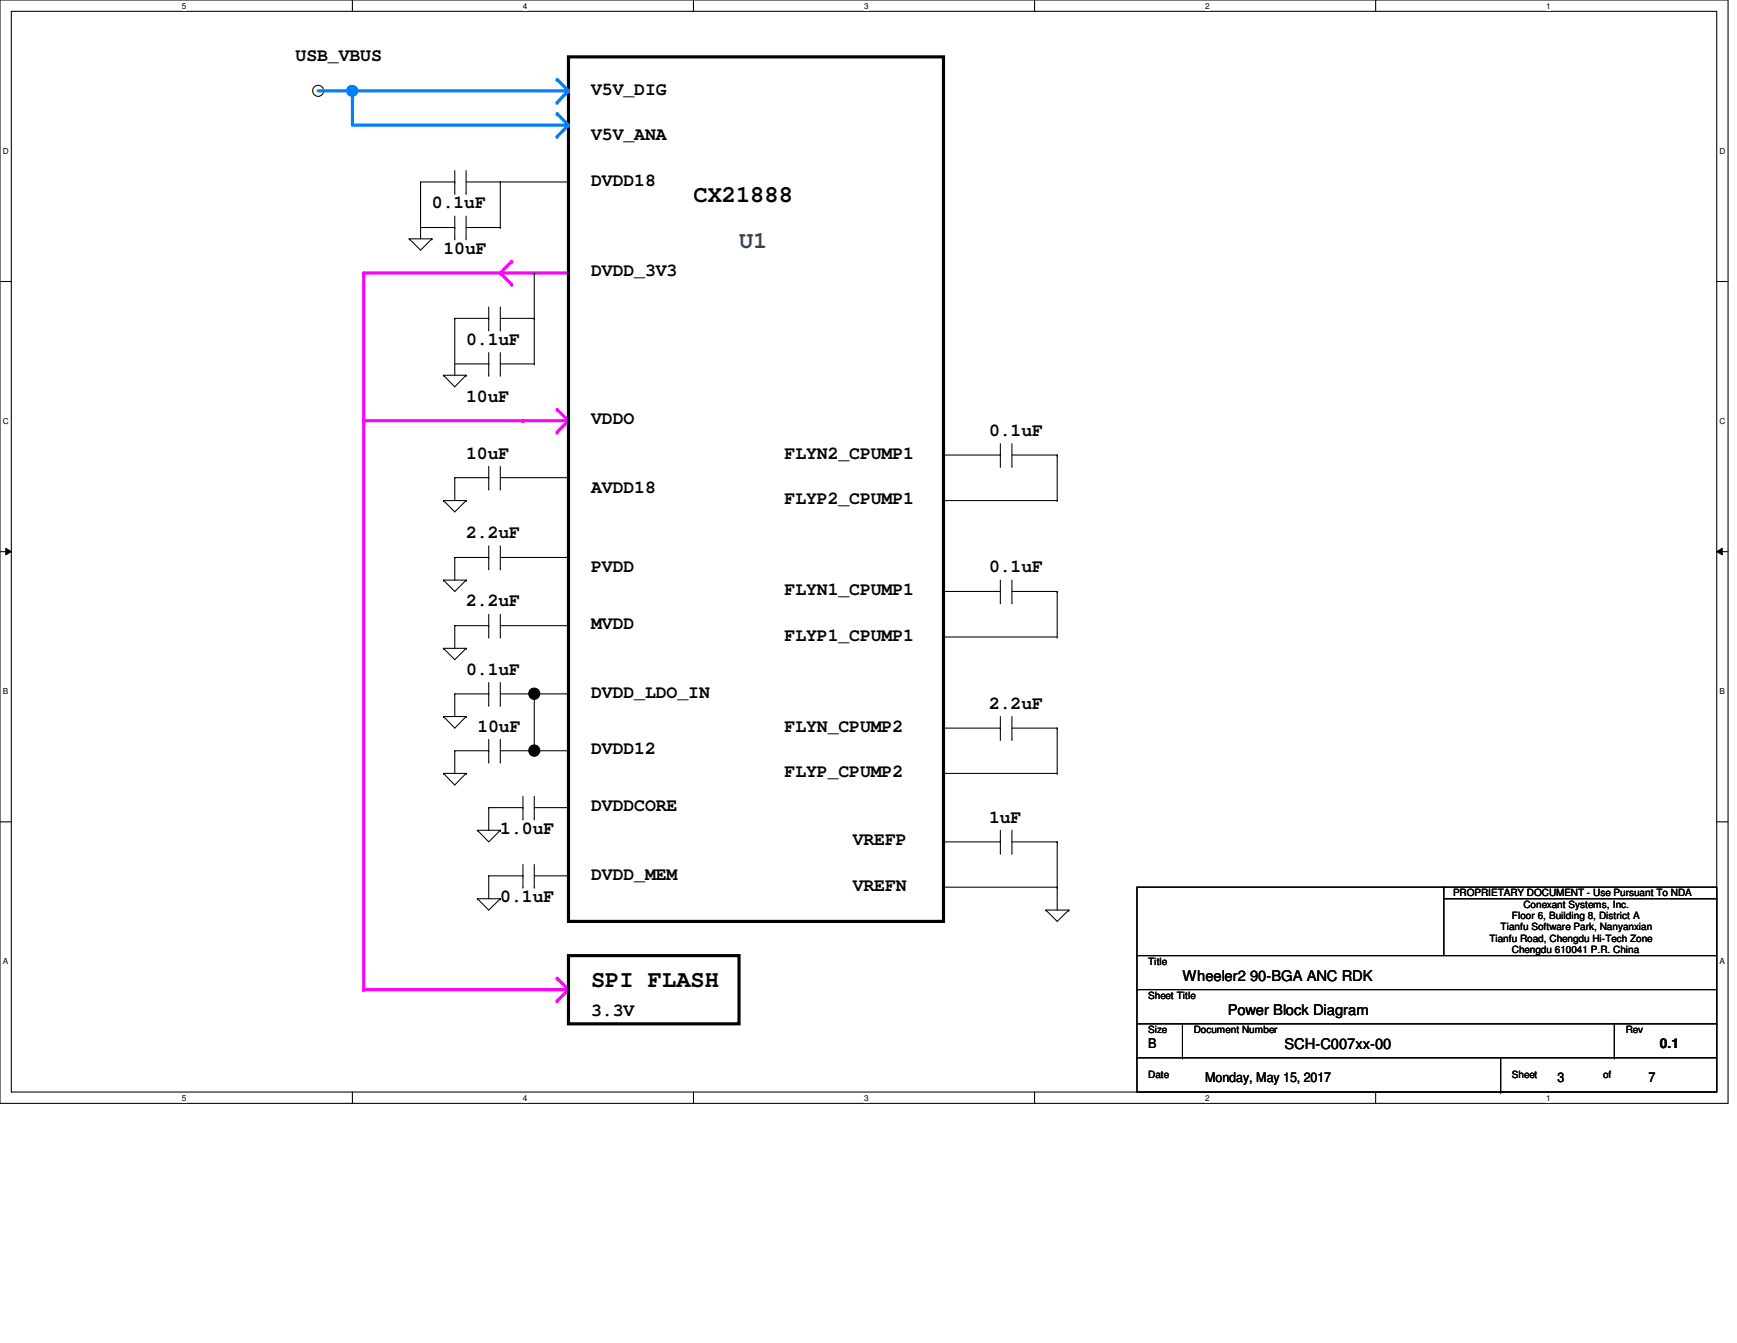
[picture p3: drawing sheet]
<svg xmlns="http://www.w3.org/2000/svg" width="279mm" height="216mm" viewBox="0 0 279 216" stroke-linecap="round" stroke-linejoin="round" font-family="sans-serif">
<path d="M0 0h278v177.4h-278zM1.8 1.8h274.3v173.8h-274.3z" fill="none" stroke="#000" stroke-width=".17"/>
<g fill="#fff">
<path d="M29.3 .2h.7v1.5h-.7z"/>
<path d="M29.3 175.8h.7v1.4h-.7z"/>
</g>
<path d="M56.7 0v1.8M56.7 175.6v1.8" fill="none" stroke="#000" stroke-width=".17"/>
<g fill="#fff">
<path d="M84.1 .2h.7v1.5h-.7z"/>
<path d="M84.1 175.8h.7v1.4h-.7z"/>
</g>
<path d="M111.5 0v1.8M111.5 175.6v1.8" fill="none" stroke="#000" stroke-width=".17"/>
<g fill="#fff">
<path d="M139 .2h.7v1.5h-.7z"/>
<path d="M139 175.8h.7v1.4h-.7z"/>
</g>
<path d="M166.4 0v1.8M166.4 175.6v1.8" fill="none" stroke="#000" stroke-width=".17"/>
<g fill="#fff">
<path d="M193.8 .2h.8v1.5h-.8z"/>
<path d="M193.8 175.8h.8v1.4h-.8z"/>
</g>
<path d="M221.3 0v1.8M221.3 175.6v1.8" fill="none" stroke="#000" stroke-width=".17"/>
<g fill="#fff">
<path d="M248.7 .2h.7v1.5h-.7z"/>
<path d="M248.7 175.8h.7v1.4h-.7z"/>
<path d="M.5 23.5h.9v1.5h-.9z"/>
<path d="M276.6 23.5h.9v1.5h-.9z"/>
<path d="M.5 67h.9v1.5h-.9z"/>
<path d="M276.6 67h.9v1.5h-.9z"/>
</g>
<path d="M0 45.3h1.8M276.1 45.3h1.9" fill="none" stroke="#000" stroke-width=".17"/>
<g fill="#fff">
<path d="M.5 110.4h.8v1.5h-.8z"/>
<path d="M276.6 110.4h.9v1.5h-.9z"/>
</g>
<path d="M0 88.7h1.8M276.1 88.7h1.9" fill="none" stroke="#000" stroke-width=".17"/>
<path d="M.9 88.1l.9 .6-.9 .5zM276.1 88.7l.9-.6v1.1z" fill="#000"/>
<path d="M.9 88.1l.9 .6-.9 .5zM276.1 88.7l.9-.6v1.1z" fill="none" stroke="#000" stroke-width=".16"/>
<g fill="#fff">
<path d="M.5 153.8h.8v1.5h-.8z"/>
<path d="M276.6 153.8h.9v1.5h-.9z"/>
</g>
<path d="M0 132.1h1.8M276.1 132.1h1.9" fill="none" stroke="#000" stroke-width=".17"/>
<path d="M58.5 67.6h25.6" fill="none" stroke="#f0f" stroke-width=".51"/>
<circle cx="58.5" cy="67.6" r=".25" fill="#f0f"/>
<path d="M84.1 67.6h7.3" fill="none" stroke="#f0f" stroke-width=".51"/>
<circle cx="84.1" cy="67.6" r=".25" fill="#f0f"/>
<g fill="none" stroke="#000" stroke-width=".17">
<path d="M73.2 51.2h.1M73.2 51.2h5.4M73.2 51.2v9.1M73.2 58.5h5.4M78.6 53h.1M78.6 51.2h.1M78.6 58.5h.1M78.6 49.4v3.6M78.6 56.7v3.6M80.5 53h.1M80.5 49.4v3.6M80.5 56.7v3.6"/>
<path d="M80.5 58.5h5.4M85.9 58.5h.1M85.9 51.2h.1M85.9 51.2v7.3M71.3 60.3h.1M71.3 60.3h3.7M71.3 60.3l1.9 1.9 1.8-1.9M75 60.3h.1M78.6 60.3h.1M80.5 60.3h.1"/>
</g>
<path d="M80.5 43.9h10.9" fill="none" stroke="#f0f" stroke-width=".51"/>
<circle cx="91.4" cy="43.9" r=".25" fill="#f0f"/>
<path d="M58.5 43.9h22" fill="none" stroke="#f0f" stroke-width=".51"/>
<circle cx="80.5" cy="43.9" r=".25" fill="#f0f"/>
<path d="M58.5 43.9v23.7" fill="none" stroke="#f0f" stroke-width=".51"/>
<circle cx="58.5" cy="43.9" r=".25" fill="#f0f"/>
<path d="M82.3 42l-1.8 1.9" fill="none" stroke="#f0f" stroke-width=".51"/>
<circle cx="82.3" cy="42" r=".25" fill="#f0f"/>
<path d="M80.5 43.9l1.8 1.8" fill="none" stroke="#f0f" stroke-width=".51"/>
<circle cx="82.3" cy="45.7" r=".25" fill="#f0f"/>
<g fill="none" stroke="#000" stroke-width=".17">
<path d="M80.5 51.2h5.4M85.9 51.2h.1M73.2 76.8h.1M73.2 76.8h5.4M73.2 76.8v3.7M78.6 78.6h.1M78.6 76.8h.1M78.6 75v3.6M80.5 78.6h.1M80.5 75v3.6M80.5 76.8h10.9M91.4 76.8h.1"/>
<path d="M151.8 73.2h9.1M160.9 75h.1M160.9 73.2h.1M160.9 71.3v3.7M162.8 75h.1M162.8 71.3v3.7M162.8 73.2h7.3M170.1 73.2h.1M170.1 73.2v7.3M71.3 80.5h.1M71.3 93.3h.1M71.3 80.5h3.7"/>
<path d="M71.3 80.5l1.9 1.8 1.8-1.8M71.3 93.3h3.7M71.3 93.3l1.9 1.8 1.8-1.8M73.2 89.6h.1M73.2 89.6v3.7M73.2 89.6h5.4M75 80.5h.1M75 93.3h.1M78.6 91.4h.1M78.6 89.6h.1M78.6 87.8v3.6M78.6 98.8v3.6"/>
<path d="M80.5 91.4h.1M80.5 87.8v3.6M80.5 98.8v3.6M80.5 89.6h10.9M91.4 89.6h.1M151.8 80.5h18.3M151.8 95.1h9.1M160.9 96.9h.1M160.9 95.1h.1M160.9 93.3v3.6M162.8 96.9h.1M162.8 93.3v3.6"/>
<path d="M162.8 95.1h7.3M170.1 80.5h.1M170.1 95.1h.1M170.1 95.1v7.3M71.3 104.2h.1M71.3 115.2h.1M71.3 104.2h3.7M71.3 104.2l1.9 1.8 1.8-1.8M71.3 115.2h3.7M71.3 115.2l1.9 1.9 1.8-1.9M73.2 100.6h.1M73.2 111.5h.1"/>
<path d="M73.2 100.6v3.6M73.2 111.5v3.7M73.2 100.6h5.4M73.2 111.5h5.4M75 104.2h.1M75 115.2h.1M78.6 102.4h.1M78.6 100.6h.1M78.6 113.4h.1M78.6 111.5h.1M78.6 109.7v3.7M80.5 102.4h.1"/>
<path d="M80.5 113.4h.1M80.5 109.7v3.7M80.5 100.6h10.9M80.5 111.5h10.9M91.4 100.6h.1M91.4 111.5h.1M151.8 102.4h18.3M151.8 117.1h9.1M160.9 118.9h.1M160.9 117.1h.1M160.9 115.2v3.7M162.8 118.9h.1"/>
<path d="M162.8 115.2v3.7M162.8 117.1h7.3M170.1 102.4h.1M170.1 117.1h.1M170.1 117.1v7.2M151.8 124.3h18.3M151.8 135.3h9.1M160.9 137.2h.1M160.9 135.3h.1M160.9 133.5v3.7M162.8 137.2h.1M162.8 133.5v3.7"/>
<path d="M162.8 135.3h7.3M170.1 124.3h.1M170.1 135.3h.1M170.1 135.3v11M151.8 142.6h18.3M168.2 146.3h.1M168.2 146.3h3.7M168.2 146.3l1.9 1.8 1.8-1.8M170.1 142.6h.1M171.9 146.3h.1"/>
<circle cx="51.2" cy="14.6" r=".89"/>
</g>
<path d="M89.6 65.8l1.8 1.8" fill="none" stroke="#f0f" stroke-width=".51"/>
<circle cx="89.6" cy="65.8" r=".25" fill="#f0f"/>
<path d="M85.9 43.9h.1M85.9 43.9v7.3" fill="none" stroke="#000" stroke-width=".17"/>
<path d="M91.4 67.6l-1.8 1.9" fill="none" stroke="#f0f" stroke-width=".51"/>
<circle cx="89.6" cy="69.5" r=".25" fill="#f0f"/>
<path d="M58.5 67.6v91.5" fill="none" stroke="#f0f" stroke-width=".51"/>
<circle cx="58.5" cy="67.6" r=".25" fill="#f0f"/>
<path d="M58.5 159.1h32.9" fill="none" stroke="#f0f" stroke-width=".51"/>
<circle cx="58.5" cy="159.1" r=".25" fill="#f0f"/>
<circle cx="56.7" cy="14.6" r=".91" fill="#0080ff"/>
<circle cx="56.7" cy="14.6" r=".91" fill="none" stroke="#0080ff" stroke-width=".17"/>
<path d="M89.6 157.3l1.8 1.8" fill="none" stroke="#f0f" stroke-width=".51"/>
<circle cx="89.6" cy="157.3" r=".25" fill="#f0f"/>
<path d="M91.4 159.1l-1.8 1.8" fill="none" stroke="#f0f" stroke-width=".51"/>
<circle cx="89.6" cy="160.9" r=".25" fill="#f0f"/>
<path d="M91.4 9.1h60.4v139h-60.4zM91.4 153.6h27.5v11h-27.5z" fill="none" stroke="#000" stroke-width=".51"/>
<path d="M91.4 14.6l-1.8 1.9" fill="none" stroke="#0080ff" stroke-width=".51"/>
<circle cx="89.6" cy="16.5" r=".25" fill="#0080ff"/>
<path d="M89.6 12.8l1.8 1.8" fill="none" stroke="#0080ff" stroke-width=".51"/>
<circle cx="89.6" cy="12.8" r=".25" fill="#0080ff"/>
<path d="M91.4 20.1l-1.8 1.8" fill="none" stroke="#0080ff" stroke-width=".51"/>
<circle cx="89.6" cy="21.9" r=".25" fill="#0080ff"/>
<path d="M89.6 18.3l1.8 1.8" fill="none" stroke="#0080ff" stroke-width=".51"/>
<circle cx="89.6" cy="18.3" r=".25" fill="#0080ff"/>
<path d="M56.7 20.1h34.7" fill="none" stroke="#0080ff" stroke-width=".51"/>
<circle cx="91.4" cy="20.1" r=".25" fill="#0080ff"/>
<path d="M56.7 14.6v5.5" fill="none" stroke="#0080ff" stroke-width=".51"/>
<circle cx="56.7" cy="14.6" r=".25" fill="#0080ff"/>
<g fill="none" stroke="#000" stroke-width=".17">
<path d="M65.8 38.4h.1M65.8 38.4h3.7M65.8 38.4l1.8 1.8 1.9-1.8M67.6 29.3h.1M67.6 29.3h5.6M67.6 29.3v9.1M67.6 36.6h5.6M69.5 38.4h.1M73.2 31.1h.1M73.2 29.3h.1M73.2 38.4h.1M73.2 36.6h.1"/>
<path d="M73.2 27.4v3.7M73.2 34.8v3.6M75 31.1h.1M75 38.4h.1M75 27.4v3.7M75 34.8v3.6M75 29.3h16.4M75 36.6h5.5M80.5 36.6h.1M80.5 29.3h.1M80.5 29.3v7.3M91.4 29.3h.1"/>
<path d="M78.6 118.9v3.6M80.5 118.9v3.6M85.9 111.5h.1M85.9 111.5v9.2M71.3 124.3h.1M71.3 124.3h3.7M71.3 124.3l1.9 1.9 1.8-1.9M73.2 120.7h.1M73.2 120.7v3.6M73.2 120.7h5.4M75 124.3h.1M76.8 133.5h.1"/>
<path d="M76.8 133.5h3.7M76.8 133.5l1.8 1.8 1.9-1.8M78.6 129.8h.1M78.6 122.5h.1M78.6 120.7h.1M78.6 129.8h5.5M78.6 129.8v3.7M80.5 133.5h.1M80.5 122.5h.1M80.5 120.7h10.9M84.1 131.7h.1M84.1 129.8h.1"/>
<path d="M84.1 128v3.7M84.1 139v3.6M85.9 131.7h.1M85.9 128v3.7M85.9 139v3.6M85.9 129.8h5.5M91.4 129.8h.1M91.4 120.7h.1M76.8 144.5h.1M76.8 144.5h3.7M76.8 144.5l1.8 1.8 1.9-1.8M78.6 140.8h.1"/>
<path d="M78.6 140.8v3.7M78.6 140.8h5.5M80.5 144.5h.1M84.1 142.6h.1M84.1 140.8h.1M85.9 142.6h.1M85.9 140.8h5.5M91.4 140.8h.1"/>
<circle cx="85.9" cy="111.5" r=".9"/>
<circle cx="85.9" cy="120.7" r=".9"/>
</g>
<g fill="#000">
<circle cx="85.9" cy="111.5" r=".9"/>
<circle cx="85.9" cy="120.7" r=".9"/>
</g>
<path d="M51.2 14.6h40.2" fill="none" stroke="#0080ff" stroke-width=".51"/>
<circle cx="91.4" cy="14.6" r=".25" fill="#0080ff"/>
<g fill="none" stroke="#000" stroke-width=".17">
<path d="M182.9 142.6h93.2v33h-93.2zM182.9 159.1h.1M182.9 153.6h.1M182.9 159.1h93.2M182.9 153.6h93.2M232.2 142.6h.1M232.2 142.6v11M232.2 144.5h43.9M276.1 144.5h.1M182.9 170.1h.1M182.9 164.6h93.2M182.9 170.1h93.2"/>
<path d="M190.2 170.1h.1M190.2 164.6v5.5M241.4 175.6h.1M241.4 170.1v5.5M259.7 170.1h.1M259.7 164.6v5.5M276.1 164.6h.1"/>
</g>
<g font-size="3.8">
<text x="111.5" y="32.5">CX21888</text>
<text x="95.1" y="158.7">SPI FLASH</text>
</g>
<text font-size="3.8" fill="#004080" x="118.9" y="39.8">U1</text>
<g font-size="2.9">
<text x="47.5" y="9.7">USB_VBUS</text>
<text x="95.1" y="15.2">V5V_DIG</text>
<text x="95.1" y="22.5">V5V_ANA</text>
<text x="95.1" y="29.8">DVDD18</text>
<text x="69.5" y="33.5">0.1uF</text>
<text x="71.3" y="40.8">10uF</text>
<text x="95.1" y="44.4">DVDD_3V3</text>
<text x="75" y="55.5">0.1uF</text>
<text x="75" y="64.6">10uF</text>
<text x="95.1" y="68.2">VDDO</text>
<text x="159.1" y="70.1">0.1uF</text>
<text x="75" y="73.7">10uF</text>
<text x="126.2" y="73.7">FLYN2_CPUMP1</text>
<text x="95.1" y="79.2">AVDD18</text>
<text x="126.2" y="81">FLYP2_CPUMP1</text>
<text x="75" y="86.5">2.2uF</text>
<text x="95.1" y="92">PVDD</text>
<text x="126.2" y="95.7">FLYN1_CPUMP1</text>
<text x="159.1" y="92">0.1uF</text>
<text x="75" y="97.5">2.2uF</text>
<text x="95.1" y="101.2">MVDD</text>
<text x="126.2" y="103">FLYP1_CPUMP1</text>
<text x="75" y="108.5">0.1uF</text>
<text x="95.1" y="112.1">DVDD_LDO_IN</text>
<text x="159.1" y="114">2.2uF</text>
<text x="76.8" y="117.6">10uF</text>
<text x="126.2" y="117.6">FLYN_CPUMP2</text>
<text x="95.1" y="121.3">DVDD12</text>
<text x="126.2" y="124.9">FLYP_CPUMP2</text>
<text x="95.1" y="130.4">DVDDCORE</text>
<text x="80.5" y="134.1">1.0uF</text>
<text x="137.2" y="135.9">VREFP</text>
<text x="159.1" y="132.2">1uF</text>
<text x="95.1" y="141.4">DVDD_MEM</text>
<text x="137.2" y="143.2">VREFN</text>
<text x="80.5" y="145">0.1uF</text>
<text x="95.1" y="163.3">3.3V</text>
</g>
<g font-size="2.4">
<text x="190.2" y="157.6">Wheeler2 90-BGA ANC RDK</text>
<text x="197.5" y="163.1">Power Block Diagram</text>
<text x="206.6" y="168.6">SCH-C007xx-00</text>
</g>
<g font-size="2.2">
<text x="184.7" y="168.4">B</text>
<text x="193.8" y="173.9">Monday, May 15, 2017</text>
<text x="250.5" y="173.9">3</text>
<text x="265.2" y="173.9">7</text>
<text x="267" y="168.4">0.1</text>
</g>
<g font-size="1.6">
<text x="233.7" y="144.1">PROPRIETARY DOCUMENT - Use Pursuant To NDA</text>
<text x="241.4" y="149.6">Tianfu Software Park, Nanyanxian</text>
<text x="243.2" y="147.7">Floor 6, Building 8, District A</text>
<text x="245.1" y="145.9">Conexant Systems, Inc.</text>
<text x="184.7" y="155.1">Title</text>
<text x="239.6" y="151.4">Tianfu Road, Chengdu Hi-Tech Zone</text>
<text x="243.2" y="153.2">Chengdu 610041 P.R. China</text>
<text x="184.7" y="160.5">Sheet Title</text>
<text x="184.7" y="166">Size</text>
<text x="192" y="166">Document Number</text>
<text x="261.5" y="166">Rev</text>
<text x="184.7" y="173.4">Date</text>
<text x="243.2" y="173.4">Sheet</text>
<text x="257.9" y="173.4">of</text>
</g>
<g font-size="1.3">
<text x="29.3" y="1.4">5</text>
<text x="84.1" y="1.4">4</text>
<text x="139" y="1.4">3</text>
<text x="193.8" y="1.4">2</text>
<text x="248.7" y="1.4">1</text>
<text x=".5" y="24.7">D</text>
<text x="276.6" y="24.7">D</text>
<text x=".5" y="68.2">C</text>
<text x="276.6" y="68.2">C</text>
<text x=".5" y="111.6">B</text>
<text x="276.6" y="111.6">B</text>
<text x=".5" y="155">A</text>
<text x="276.6" y="155">A</text>
<text x="29.3" y="177">5</text>
<text x="84.1" y="177">4</text>
<text x="139" y="177">3</text>
<text x="193.8" y="177">2</text>
<text x="248.7" y="177">1</text>
</g>
</svg>
